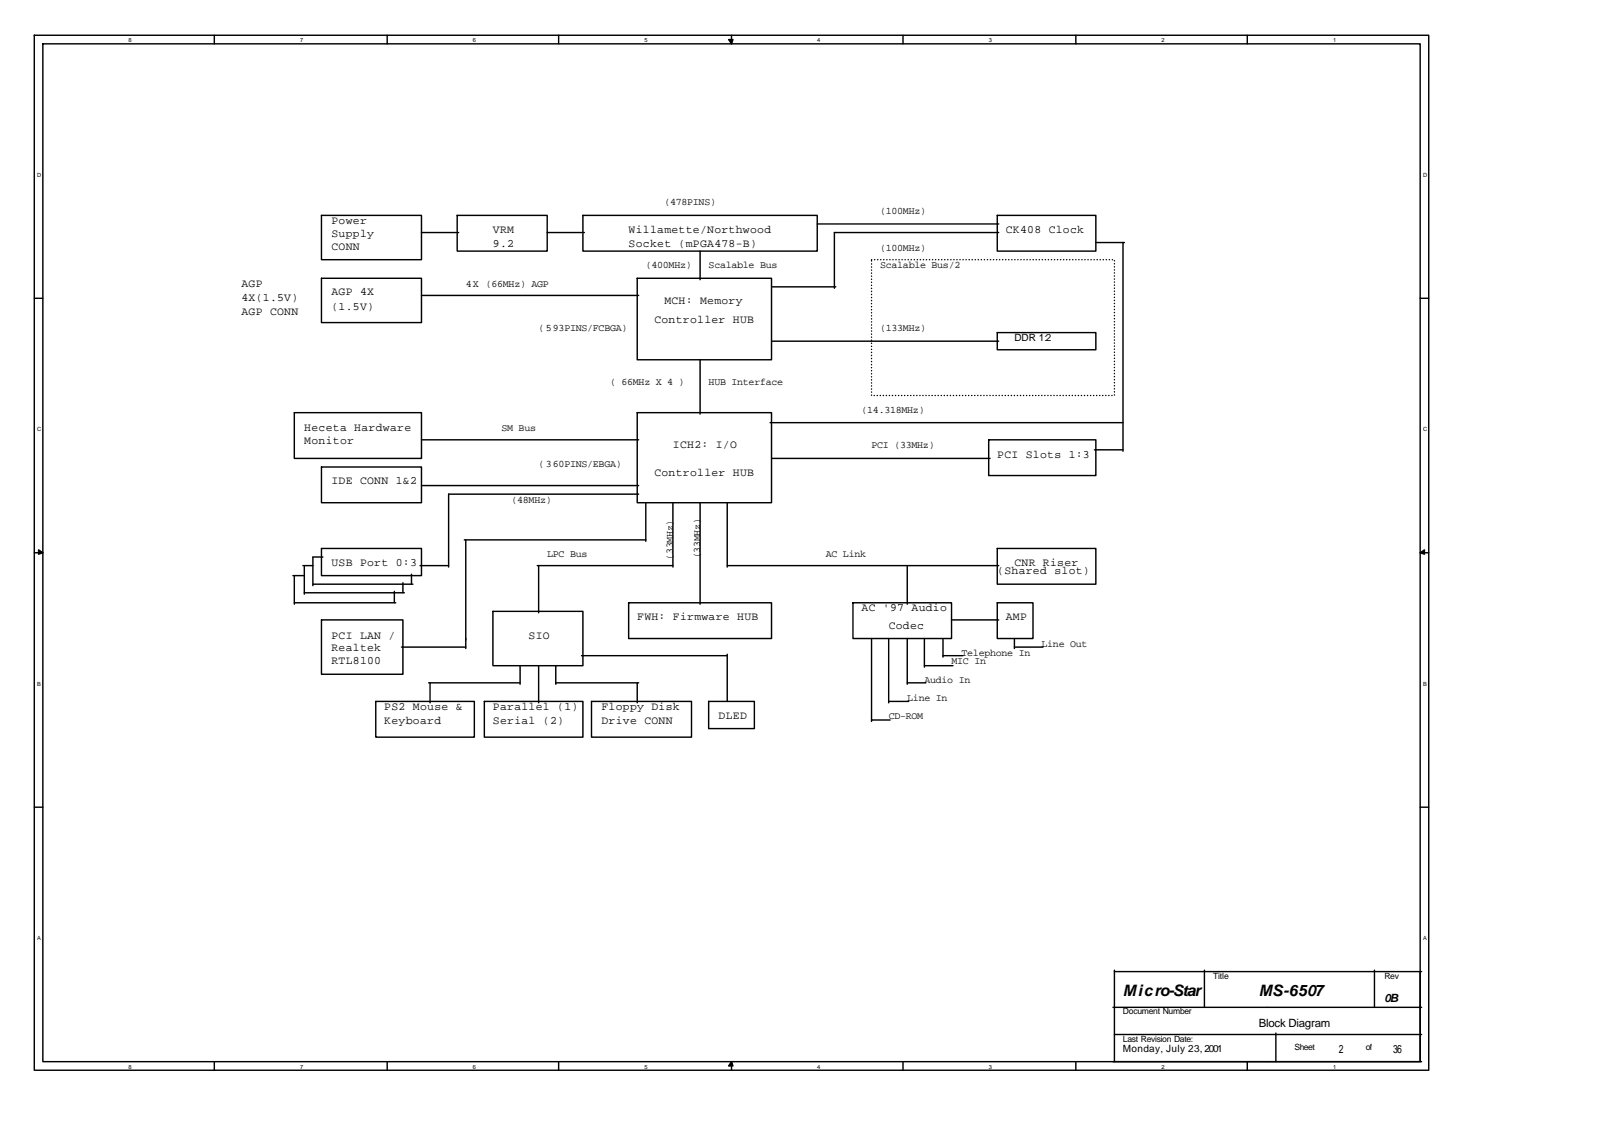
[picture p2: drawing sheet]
<svg xmlns="http://www.w3.org/2000/svg" width="297mm" height="210mm" viewBox="0 0 297 210" stroke-linecap="round" stroke-linejoin="round" font-family="sans-serif">
<g fill="none" stroke="#000" stroke-width=".26">
<path d="M6.3 6.5h258.3v191.6h-258.3zM7.9 8.1h255.1v188.4h-255.1zM39.7 6.5v1.6M71.7 6.5v1.6M103.5 6.5v1.6M135.5 6.5v1.6M167.2 6.5v1.6M199.2 6.5v1.6M231 6.5v1.6M59.5 39.9h18.6v8.2h-18.6zM84.7 39.9h16.6v6.6h-16.6zM107.9 39.9h43.4v6.6h-43.4z"/>
<path d="M184.7 39.9h18.2v6.6h-18.2zM6.3 55.2h1.6M59.5 51.5h18.6v8.2h-18.6zM78.1 43h6.8M78.1 54.7h40.2M101.3 43h6.9M118 51.5h24.9v15.1h-24.9zM129.6 46.5v5.3M142.9 53.1h11.9M151.3 41.5h33.6M184.9 43h-30.4v10.4M202.9 44.9h5.3"/>
<path d="M208 44.9v38.6M263 55.2h1.6M54.5 76.4h23.6v8.4h-23.6zM118 76.4h24.9v16.6h-24.9zM129.6 66.6v10M142.6 78.2h65.4M142.9 63.1h42M184.7 61.6h18.2v3.1h-18.2zM59.5 86.4h18.6v6.6h-18.6zM78.1 81.4h40.2M78.1 89.9h40.2M86 99.9h33.6"/>
<path d="M86.3 99.9v20.1M118.3 91.5h-35.2v13.5M119.6 93v7.2M124.6 93v12M129.6 93v18.8M134.7 93v12M142.9 84.8h40.5M183.1 81.4h19.8v6.6h-19.8zM202.7 83.3h5.3M6.3 102.3h1.6M54.2 106.5h2.2M54.5 106.5v5.3"/>
<path d="M54.5 111.6h18.8M56.1 104.7h1.8M56.4 104.7v5.3M56.4 109.7h18.5M57.9 108.1h18.6M59.5 101.5h18.6v5h-18.6zM59.5 114.7h15.1v10.1h-15.1zM59.8 103.1h-1.9v5.3M73 109.4v2.2M74.3 119.8h12M74.6 107.9v1.8M76.2 106.3v1.8"/>
<path d="M77.8 104.7h5.3M91.3 113.2h16.6v10h-16.6zM99.5 104.7h25.1M99.7 104.7v8.7M116.4 111.6h26.5v6.6h-26.5zM134.7 104.7h50.2M158 111.6h18.2v6.6h-18.2zM161.4 118.2v15.3M164.6 118.2v11.9M168 104.7v7.1M168 118.2v8.4M171.2 118.2v5.3"/>
<path d="M174.6 118.2v3.4M176.2 114.7h8.7M184.7 101.5h18.2v6.6h-18.2zM184.7 111.6h6.6v6.6h-6.6zM187.9 118.2v1.8M187.9 119.8h5.2M263 102.3h1.6M69.6 129.8h18.2v6.6h-18.2zM79.4 126.4h16.9M79.6 126.4v3.7M89.7 129.8h18.2v6.6h-18.2zM96.3 123.2v3.4"/>
<path d="M99.7 123.2v6.9M102.9 126.4h15.4M102.9 123.2v3.4M107.7 121.4h27M109.5 129.8h18.6v6.6h-18.6zM118 126.4v3.7M131.2 129.8h8.5v5h-8.5zM134.7 121.1v8.7M161.4 133.3h3.4M164.6 129.8h3.7M168 126.4h3.4M171.2 123.2h5.3"/>
<path d="M174.6 121.4h3.7M6.3 149.4h1.6M263 149.4h1.6M206.4 179.6v16.9M206.4 179.8h56.9M223 179.6v6.8M254.5 179.6v6.8M263 179.8v16.7M39.7 196.5v1.6M71.7 196.5v1.6M103.5 196.5v1.6M135.5 196.5v1.6"/>
<path d="M167.2 196.5v1.6M199.2 196.5v1.6M206.1 196.5h57.2M206.1 186.4h57.2M206.4 191.5h56.9M231 196.5v1.6M236.3 191.2v5.3"/>
</g>
<g fill="#000" stroke="#000" stroke-width=".26">
<path d="M134.9 7.3h.8l-.2 .8z" fill-rule="evenodd"/>
<path d="M7.1 101.8l.8 .5-.8 .3z" fill-rule="evenodd"/>
<path d="M263 102.3l.8-.5v.8z" fill-rule="evenodd"/>
<path d="M135.5 196.5l.2 .8h-.8z" fill-rule="evenodd"/>
</g>
<path d="M161.4 48.1h45v25.1h-45v-25.1" fill="none" stroke="#000" stroke-width=".26" stroke-dasharray="0 .5"/>
<g font-size="2.9">
<text x="208" y="184.3">Micro-Star</text>
<text x="233.1" y="184.3">MS-6507</text>
</g>
<g font-size="2.1">
<text x="61.4" y="41.5">Power</text>
<text x="61.4" y="43.8">Supply</text>
<text x="61.4" y="46.2">CONN</text>
<text x="91.3" y="43">VRM</text>
<text x="91.3" y="45.7">9.2</text>
<text x="116.4" y="43">Willamette/Northwood</text>
<text x="116.4" y="45.7">Socket (mPGA478-B)</text>
<text x="186.3" y="43">CK408 Clock</text>
<text x="44.7" y="53.1">AGP</text>
<text x="44.7" y="55.7">4X(1.5V)</text>
<text x="44.7" y="58.4">AGP CONN</text>
<text x="61.4" y="54.7">AGP 4X</text>
<text x="61.4" y="57.3">(1.5V)</text>
<text x="121.2" y="59.7">Controller HUB</text>
<text x="123" y="56.3">MCH: Memory</text>
<text x="56.4" y="79.8">Heceta Hardware</text>
<text x="56.4" y="82.2">Monitor</text>
<text x="124.6" y="83">ICH2: I/O</text>
<text x="61.4" y="89.6">IDE CONN 1&amp;2</text>
<text x="121.2" y="88">Controller HUB</text>
<text x="184.7" y="84.8">PCI Slots 1:3</text>
<text x="61.4" y="104.7">USB Port 0:3</text>
<text x="184.7" y="106.3">(Shared slot)</text>
<text x="187.9" y="104.7">CNR Riser</text>
<text x="159.5" y="113.2">AC '97 Audio</text>
<text x="61.4" y="118.2">PCI LAN /</text>
<text x="97.9" y="118.2">SIO</text>
<text x="118" y="114.7">FWH: Firmware HUB</text>
<text x="164.6" y="116.3">Codec</text>
<text x="186.3" y="114.7">AMP</text>
<text x="61.4" y="120.6">Realtek</text>
<text x="61.4" y="122.9">RTL8100</text>
<text x="71.2" y="131.4">PS2 Mouse &amp;</text>
<text x="91.3" y="131.4">Parallel (1)</text>
<text x="111.4" y="131.4">Floppy Disk</text>
<text x="71.2" y="134.1">Keyboard</text>
<text x="91.3" y="134.1">Serial (2)</text>
<text x="111.4" y="134.1">Drive CONN</text>
<text x="133.1" y="133">DLED</text>
<text x="256.4" y="185.4">0B</text>
<text x="233.1" y="190.1">Block Diagram</text>
<text x="247.9" y="194.9">2</text>
<text x="258" y="194.9">36</text>
</g>
<g font-size="1.9">
<text x="123" y="38">(478PINS)</text>
<text x="163" y="39.6">(100MHz)</text>
<text x="163" y="46.5">(100MHz)</text>
<text x="86.3" y="53.1">4X (66MHz) AGP</text>
<text x="119.6" y="49.7">(400MHz)</text>
<text x="131.2" y="49.7">Scalable Bus</text>
<text x="163" y="49.7">Scalable Bus/2</text>
<text x="99.7" y="61.3">(593PINS/FCBGA)</text>
<text x="163" y="61.3">(133MHz)</text>
<text x="187.9" y="63.1">DDR 1:2</text>
<text x="113" y="71.3">( 66MHz X 4 )</text>
<text x="131.2" y="71.3">HUB Interface</text>
<text x="159.5" y="76.4">(14.318MHz)</text>
<text x="92.9" y="79.8">SM Bus</text>
<text x="161.4" y="83">PCI (33MHz)</text>
<text x="99.7" y="86.4">(360PINS/EBGA)</text>
<text x="94.7" y="93">(48MHz)</text>
<text x="101.3" y="103.1">LPC Bus</text>
<text x="124.6" y="103.6" transform="rotate(-90 124.6 103.6)">(33MHz)</text>
<text x="129.6" y="103.4" transform="rotate(-90 129.6 103.4)">(33MHz)</text>
<text x="152.9" y="103.1">AC Link</text>
<text x="192.9" y="119.8">Line Out</text>
<text x="176.2" y="122.9">MIC In</text>
<text x="178.1" y="121.4">Telephone In</text>
<text x="168" y="129.8">Line In</text>
<text x="171.2" y="126.4">Audio In</text>
<text x="164.6" y="133">CD-ROM</text>
<text x="208" y="194.6">Monday, July 23, 2001</text>
</g>
<g font-size="1.6">
<text x="224.6" y="181.2">Title</text>
<text x="256.4" y="181.2">Rev</text>
<text x="208" y="187.8">Document Number</text>
<text x="208" y="192.8">Last Revision Date:</text>
<text x="239.7" y="194.4">Sheet</text>
<text x="252.9" y="194.4">of</text>
</g>
<g font-size="1.1">
<text x="23.8" y="7.8">8</text>
<text x="55.6" y="7.8">7</text>
<text x="87.6" y="7.8">6</text>
<text x="119.3" y="7.8">5</text>
<text x="151.3" y="7.8">4</text>
<text x="183.1" y="7.8">3</text>
<text x="215.1" y="7.8">2</text>
<text x="246.9" y="7.8">1</text>
<text x="6.9" y="32.7">D</text>
<text x="263.5" y="32.7">D</text>
<text x="6.9" y="79.8">C</text>
<text x="263.5" y="79.8">C</text>
<text x="6.9" y="126.9">B</text>
<text x="263.5" y="126.9">B</text>
<text x="6.9" y="174">A</text>
<text x="263.5" y="174">A</text>
<text x="23.8" y="197.8">8</text>
<text x="55.6" y="197.8">7</text>
<text x="87.6" y="197.8">6</text>
<text x="119.3" y="197.8">5</text>
<text x="151.3" y="197.8">4</text>
<text x="183.1" y="197.8">3</text>
<text x="215.1" y="197.8">2</text>
<text x="246.9" y="197.8">1</text>
</g>
</svg>
